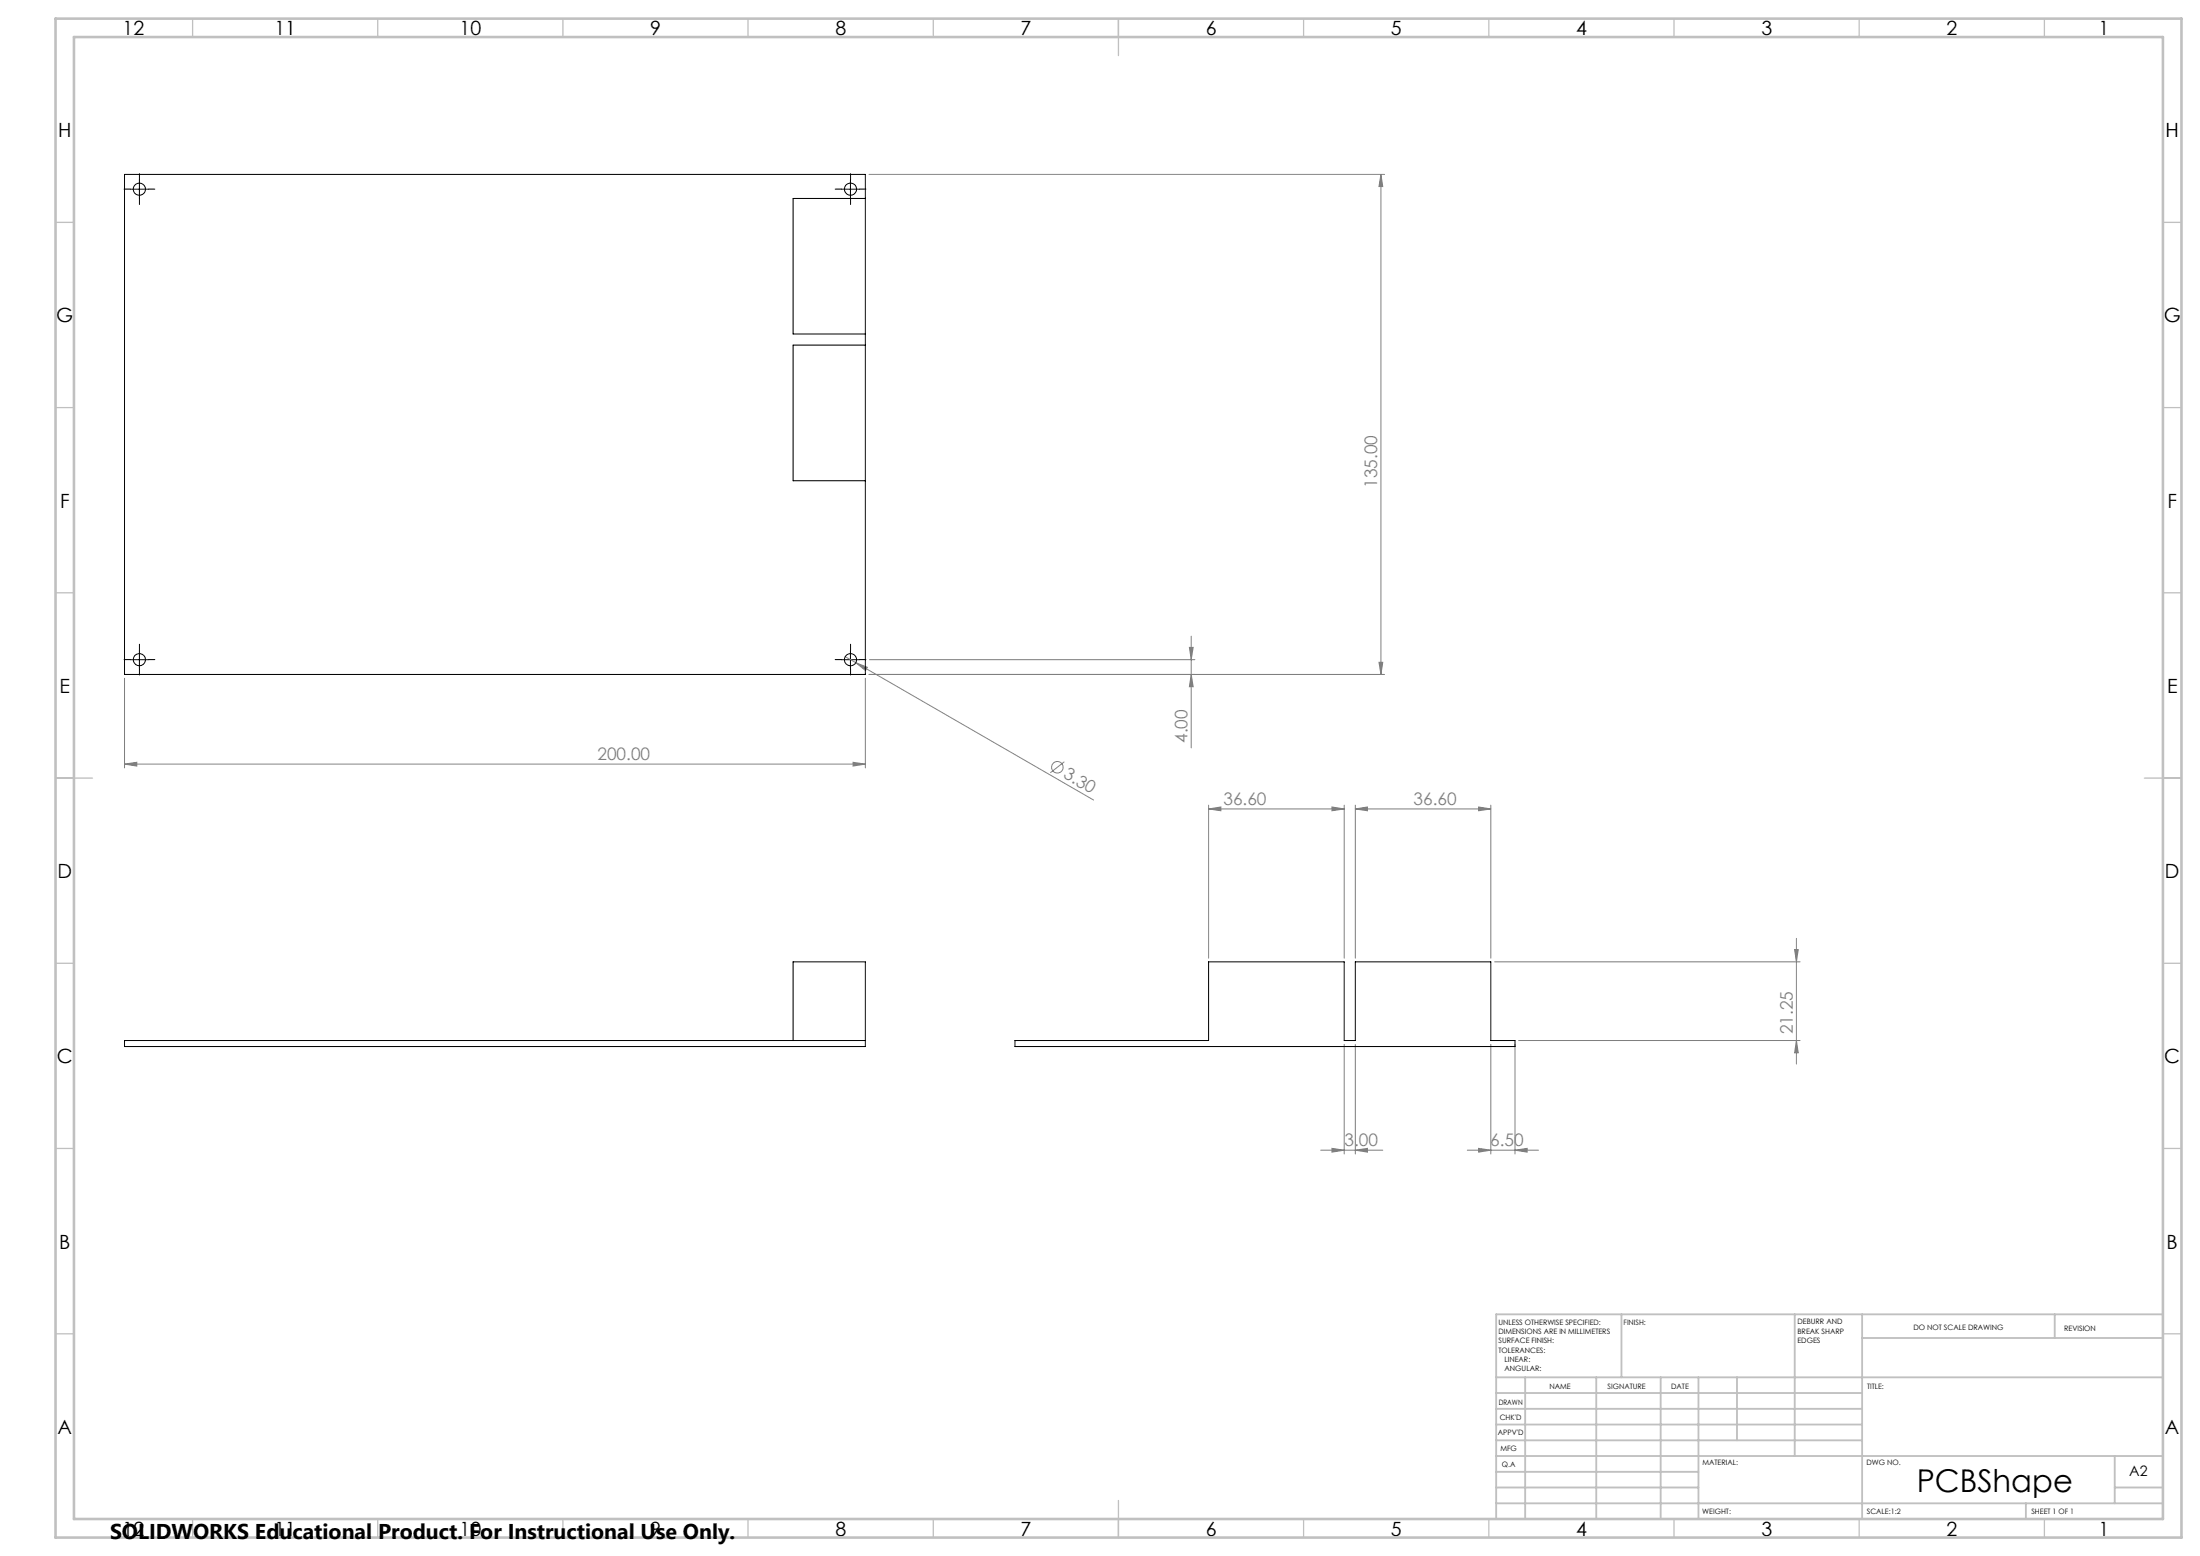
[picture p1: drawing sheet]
<svg xmlns="http://www.w3.org/2000/svg" width="594mm" height="420mm" viewBox="0 0 594 420" stroke-linecap="round" stroke-linejoin="round" font-family="sans-serif">
<g fill="none" stroke="#808080" stroke-width=".27">
<path d="M234.6 47.1h139.2M372.9 47.1v135M372.9 47.1l.4 3.3h-1zM228.2 177.3l2.9 1.6M231.1 178.9l3.1 1.2-.5 .9zM231.1 178.9l64.2 37.1M234.8 178.1h87.8M321.1 174.7h1.1l-.6 3.4zM321.6 171.7v30.2M372.3 178.8h1l-.4 3.3zM33.6 183.1v24.2M233.6 183.1v24.2"/>
<path d="M234.6 182.1h139.2M321.6 182.1l.6 3.3h-1.1zM33.6 206.3l3.3-.5v1zM33.6 206.3h200M230.3 205.8l3.3 .5-3.3 .5zM287.4 205.6l-3.8 3M326.3 218.4l3.3-.6v1zM326.3 218.4h36.6M326.3 217.3v41.3M359.6 217.8l3.3 .6-3.3 .4zM362.9 217.3v41.3M365.9 218.4l3.3-.6v1z"/>
<path d="M365.9 217.3v41.3M365.9 218.4h36.6M399.2 217.8l3.3 .6-3.3 .4zM402.5 217.3v41.3M403.5 259.6h82.5M484.5 256.3h1l-.5 3.3zM485 253.3v33.9M362.9 281.9v29.6M365.9 281.9v29.6M402.5 281.9v29.6M409 281.9v29.6M410 280.9h76"/>
<path d="M485 280.9l.5 3.3h-1zM356.6 310.5h16.7M359.6 310l3.3 .5-3.3 .5zM365.9 310.5l3.3-.5v1zM396.2 310.5h19.2M399.2 310l3.3 .5-3.3 .5zM409 310.5l3.3-.5v1z"/>
<circle cx="285.5" cy="207.1" r="1.55"/>
</g>
<g fill="none" stroke="#000" stroke-width=".27" stroke-dasharray="15.2 1.3 1.3 1.3">
<path d="M35.2 51h-1.7M37.6 48.5v-1.6M37.6 53.5v1.7M40.1 51h1.7M227.2 51h-1.7M229.7 48.5v-1.6M229.7 53.5v1.7M232.1 51h1.7M35.2 178h-1.7M37.6 175.5v-1.6M40.1 178h1.7M227.2 178h-1.7"/>
<path d="M229.7 175.5v-1.6M232.1 178h1.7M37.6 180.5v1.7M229.7 180.5v1.7"/>
</g>
<path d="M35.1 51.1h5M37.6 48.6v5M227.1 51.1h5M229.6 48.6v5M35.1 178.1h5M37.6 175.6v5M227.1 178.1h5M229.6 175.6v5" fill="none" stroke="#000" stroke-width=".27"/>
<g fill="none" stroke="#c0c0c0" stroke-width=".35">
<path d="M52 5v5M102 5v5M152 5v5M202 5v5M252 5v5M302 5v10M352 5v5M402 5v5M452 5v5M502 5v5M552 5v5M15 60h5"/>
<path d="M584 60h5M15 110h5M584 110h5M15 160h5M584 160h5M15 210h10M579 210h10M15 260h5M584 260h5M15 310h5M584 310h5M15 360h5"/>
<path d="M584 360h5M52 410v5M102 410v5M152 410v5M202 410v5M252 410v5M302 405v10M352 410v5M402 410v5M452 410v5M502 410v5M552 410v5"/>
</g>
<g fill="none" stroke="#c0c0c0" stroke-width=".5">
<path d="M437.8 354.8v17M484.6 354.8v38.2M502.8 354.8v55.2M554.8 354.8v6.4M584 354.8h-180v55.2M404 371.8h180M404 376h98.8M411.8 371.8v38.2M431 371.8v38.2M448.4 371.8v38.2M458.6 371.8v38.2M469 371.8v17"/>
<path d="M502.8 361.2h81.2M404 388.8h98.8M404 384.5h98.8M404 380.3h98.8M404 397.3h54.6M404 393h180M571 393v12.8M404 405.8h180M404 401.5h54.6M547 405.8v4.2M571 401.5h13"/>
</g>
<path d="M15 5h574v410h-574zM20 10h564v400h-564z" fill="none" stroke="#c0c0c0" stroke-width=".7"/>
<g fill="#808080">
<path d="M231.1 178.9l3.1 1.2-.5 .9z"/>
<path d="M409 310.5l3.3-.5v1zM399.2 310l3.3 .5-3.3 .5z"/>
<path d="M33.6 206.3l3.3-.5v1zM230.3 205.8l3.3 .5-3.3 .5zM359.6 310l3.3 .5-3.3 .5zM365.9 310.5l3.3-.5v1z"/>
<path d="M399.2 217.8l3.3 .6-3.3 .4zM365.9 218.4l3.3-.6v1zM359.6 217.8l3.3 .6-3.3 .4zM326.3 218.4l3.3-.6v1z"/>
<path d="M372.3 178.8h1l-.4 3.3zM372.9 47.1l.4 3.3h-1zM485 280.9l.5 3.3h-1zM484.5 256.3h1l-.5 3.3z"/>
<path d="M321.1 174.7h1.1l-.6 3.4zM321.6 182.1l.6 3.3h-1.1z"/>
</g>
<g fill="none" stroke="#000" stroke-width=".27">
<path d="M33.6 47.1h200v135h-200zM233.6 53.6h-19.5v36.6h19.5M233.6 93.2h-19.5v36.6h19.5M214.1 280.9v-21.3h19.5v22.9h-200v-1.6h200M274 280.9h52.3v-21.3h36.6v21.3h3v-21.3h36.6v21.3h6.5v1.6h-135z"/>
<circle cx="37.6" cy="51.1" r="1.65"/>
<circle cx="229.6" cy="51.1" r="1.65"/>
<circle cx="37.6" cy="178.1" r="1.66"/>
<circle cx="229.6" cy="178.1" r="1.66"/>
</g>
<text font-size="8.5" x="517.5" y="402.7">PCBShape</text>
<text font-size="5.8" x="29.7" y="415.3">SOLIDWORKS Educational Product. For Instructional Use Only.</text>
<g font-size="5.3">
<text x="33.1" y="9.5">12</text>
<text x="74.1" y="9.5">11</text>
<text x="124.1" y="9.5">10</text>
<text x="175.6" y="9.5">9</text>
<text x="225.6" y="9.5">8</text>
<text x="275.6" y="9.5">7</text>
<text x="325.6" y="9.5">6</text>
<text x="375.6" y="9.5">5</text>
<text x="425.6" y="9.5">4</text>
<text x="475.6" y="9.5">3</text>
<text x="525.6" y="9.5">2</text>
<text x="566.6" y="9.5">1</text>
<text x="15.7" y="37">H</text>
<text x="584.7" y="37">H</text>
<text x="15.2" y="87">G</text>
<text x="584.2" y="87">G</text>
<text x="16.2" y="137">F</text>
<text x="585.2" y="137">F</text>
<text x="16.1" y="187">E</text>
<text x="585.1" y="187">E</text>
<text x="15.5" y="237">D</text>
<text x="584.5" y="237">D</text>
<text x="15.4" y="287">C</text>
<text x="584.4" y="287">C</text>
<text x="16" y="337">B</text>
<text x="585" y="337">B</text>
<text x="15.5" y="387">A</text>
<text x="584.5" y="387">A</text>
<text x="33.1" y="414.5">12</text>
<text x="74.1" y="414.5">11</text>
<text x="124.1" y="414.5">10</text>
<text x="175.6" y="414.5">9</text>
<text x="225.6" y="414.5">8</text>
<text x="275.6" y="414.5">7</text>
<text x="325.6" y="414.5">6</text>
<text x="375.6" y="414.5">5</text>
<text x="425.6" y="414.5">4</text>
<text x="475.6" y="414.5">3</text>
<text x="525.6" y="414.5">2</text>
<text x="566.6" y="414.5">1</text>
</g>
<g font-size="4.7" fill="#808080">
<text x="371.8" y="131.6" transform="rotate(-90 371.8 131.6)">135.00</text>
<text x="320.6" y="200.6" transform="rotate(-90 320.6 200.6)">4.00</text>
<text x="161.3" y="205.2">200.00</text>
<text x="286.9" y="209.8" transform="rotate(30 286.9 209.8)">3.30</text>
<text x="330.3" y="217.3">36.60</text>
<text x="381.7" y="217.3">36.60</text>
<text x="484" y="279.1" transform="rotate(-90 484 279.1)">21.25</text>
<text x="363" y="309.4">3.00</text>
<text x="402.4" y="309.4">6.50</text>
</g>
<text font-size="3.9" x="574.9" y="398.5">A2</text>
<g font-size="2">
<text x="404.6" y="357.6">UNLESS OTHERWISE SPECIFIED:</text>
<text x="438.4" y="357.6">FINISH:</text>
<text x="485.3" y="357.5">DEBURR AND</text>
<text x="485.3" y="360">BREAK SHARP</text>
<text x="516.6" y="359">DO NOT SCALE DRAWING</text>
<text x="557.3" y="359.2">REVISION</text>
<text x="404.6" y="360.1">DIMENSIONS ARE IN MILLIMETERS</text>
<text x="404.6" y="362.6">SURFACE FINISH:</text>
<text x="404.6" y="365.1">TOLERANCES:</text>
<text x="485.3" y="362.5">EDGES</text>
<text x="406.2" y="367.6">LINEAR:</text>
<text x="406.2" y="370.1">ANGULAR:</text>
<text x="418.3" y="375">NAME</text>
<text x="434" y="374.9">SIGNATURE</text>
<text x="451.2" y="374.9">DATE</text>
<text x="504.1" y="374.9">TITLE:</text>
<text x="404.6" y="379.1">DRAWN</text>
<text x="404.9" y="383.3">CHK'D</text>
<text x="404.4" y="387.4">APPV'D</text>
<text x="405.1" y="391.8">MFG</text>
<text x="405.5" y="396">Q.A</text>
<text x="459.6" y="395.5">MATERIAL:</text>
<text x="504" y="395.5">DWG NO.</text>
<text x="459.6" y="408.5">WEIGHT:</text>
<text x="504.1" y="408.6">SCALE:1:2</text>
<text x="548.5" y="408.6">SHEET 1 OF 1</text>
</g>
</svg>
